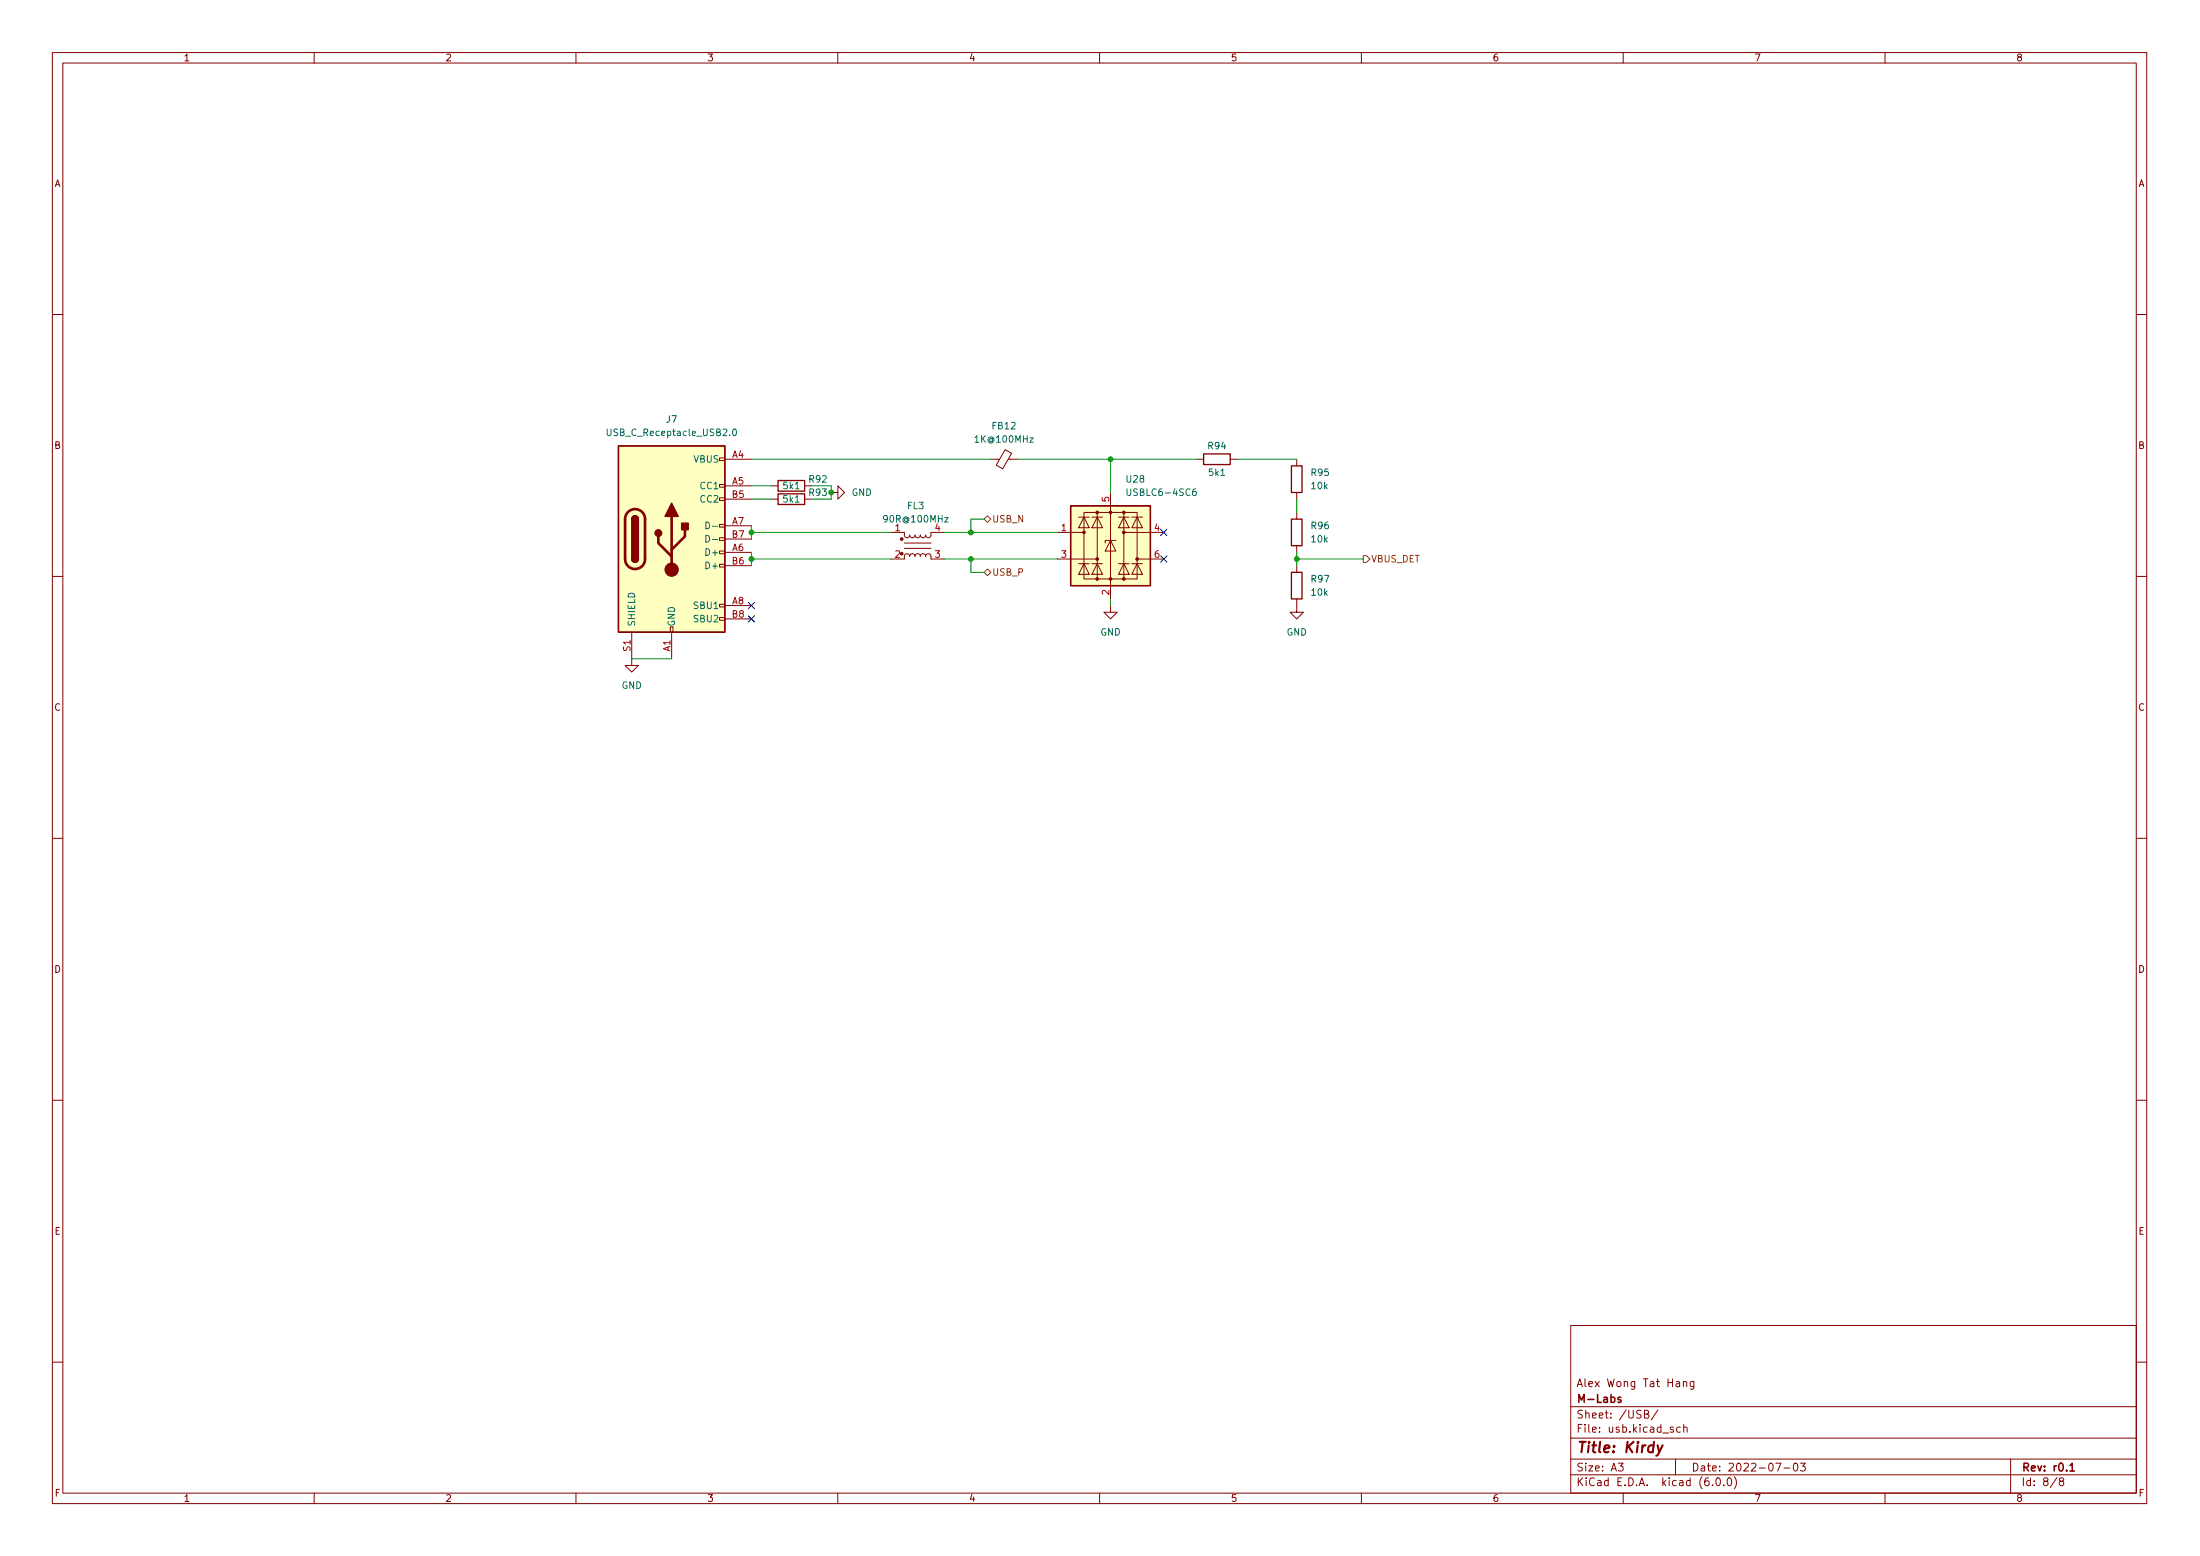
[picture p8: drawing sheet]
<svg xmlns="http://www.w3.org/2000/svg" width="420mm" height="297mm" viewBox="0 0 420 297" stroke-linecap="round" stroke-linejoin="round" font-family="sans-serif">
<g fill="none" stroke="#840000" stroke-width=".19">
<path d="M10 10h400v277h-400zM12 12h396v273h-396zM60 10v2M110 10v2M160 10v2M210 10v2M260 10v2M310 10v2M360 10v2M10 60h2M408 60h2M137.4 95h1v.5h-1z"/>
<path d="M137.4 92.5h1v.5h-1zM137.4 87.4h1v.5h-1zM138.4 87.7h5.1M138.4 95.3h5.1M138.4 92.7h5.1M147.3 95.3h1.3M147.3 92.7h1.3M153.7 95.3h1.2M153.7 92.7h1.2M158.7 94h1.3v-1.3l1.3 1.3-1.3 1.3v-1.3M189.2 87.7h1.7M192 85.8l1.2 .7-1.7 3-1.2-.7z"/>
<path d="M192.6 87.7h1.7M206 98.7h2M207 98.7l1 2h-2zM208.5 98.7h2.1M209.5 97.8h5.1v12.7h-5.1zM209.5 98.7l1.1 2h-2.1zM209.5 97.8h-2.5v12.7h2.5M212.1 94v20.3M213.6 98.7h2M214.6 97.8h2.6v12.7h-2.6M214.6 98.7l1 2h-2zM216.2 98.7h2"/>
<path d="M217.2 98.7l1 2h-2zM228.6 87.7h1.3M234.9 87.7h1.3M247.6 87.7v1.2M247.6 94v1.3M247.6 97.8v1.3M10 110h2M128 119.7h.5v1h-.5zM137.4 117.9h1v.5h-1zM137.4 115.4h1v.5h-1zM137.4 107.7h1v.5h-1zM137.4 105.2h1v.5h-1z"/>
<path d="M137.4 102.7h1v.5h-1zM137.4 100.1h1v.5h-1zM138.4 105.4h5.1M138.4 100.4h5.1M138.4 115.6h5.1M138.4 108h5.1M138.4 102.9h5.1M138.4 118.1h5.1M170.2 106.7h2.5l.1-.7 .4-.3 .4 .1 .1 .4 .2-.3 .3-.2 .4 .1 .2 .4 .2-.4 .4-.1 .2 .2 .2 .3 .1-.4 .5-.1 .3 .2 .1 .3 .2-.4 .4-.1 .4 .3v.7h2.5M170.2 101.6h2.5l.1 .8 .4 .3 .4-.2 .1-.4 .2 .4 .3 .1 .4-.1 .2-.4 .1 .4 .3 .1 .4-.1 .2-.4 .1 .4 .2 .1h.5l.2-.5 .2 .4 .4 .1 .4-.3v-.7h2.5M172.7 104.7h5.1M172.7 103.7h5.1"/>
<path d="M201.9 101.6h5.1M201.9 106.7h7.6M206 107.6h2M207 107.6l1 2h-2zM208.5 107.6h2.1M209.5 107.6l1.1 2h-2.1zM212.1 115.6v1.3h1.3l-1.3 1.2-1.3-1.2h1.3M212.1 103.2l1 2h-2zM213.1 103.2h-2v.5M213.6 107.6h2M214.6 107.6l1 2h-2zM214.6 101.6h7.6"/>
<path d="M216.2 107.6h2M217.2 107.6l1 2h-2zM217.2 106.7h5M247.6 114.3v2.6h1.3l-1.3 1.2-1.2-1.2h1.2M247.6 104.2v1.2M247.6 108v1.3M408 110h2M120.6 120.7v6.3h1.3l-1.3 1.3-1.2-1.3h1.2M128.3 120.7v5.1M10 160h2M408 160h2M10 210h2"/>
<path d="M408 210h2M300 253h108v32h-108zM10 260h2M300 278.5h108M300 274.5h108M300 268.5h108M309.1 279.3h.9l-.5 .6 .4 .1v.7l-.2 .1-.6-.1M314.1 269.9h.6l.2-.3-.2-.3-.6-.1v1.5h.5l.3-.3a.39 .39 0 0 0-.3-.5M316.6 269.1l-1.2 2M319.6 272.5l-.4-.1-.2 .2 .1 .2 .5 .2v.3h-.6M320 278.5v3M320.9 272.5l-.4-.1-.3 .3 .1 .6h.6"/>
<path d="M321.5 263.9l.2-.2 .4 .1v.9M321.5 263.7v1M321.6 272.6l.2-.2 .3 .1 .1 .9M321.6 271.9v1.5M323.5 263.7v1.2l-.3 .3-.3-.1M323.5 263.8l-.4-.1-.3 .3 .1 .6h.6M339.1 279.3h1l-.6 1.5M342.7 279.4l.2-.1a.8 .8 0 0 1 .5 .8 .8 .8 0 0 1-.5 .7 1 1 0 0 1-.2-1.4zM343.8 279.3h1l-.5 .6 .4 .1v.7l-.2 .1-.7-.1M384 278.5v6.5M408 260h2M60 285v2"/>
<path d="M110 285v2M160 285v2M210 285v2M260 285v2M300 281.5h108M310 285v2M327.1 283.5v.1M327.9 282.2l.2-.1a.8 .8 0 0 1 .5 .8 .8 .8 0 0 1-.5 .7 1 1 0 0 1-.2-1.4zM329.2 283.5v.1M330.1 282.2l.1-.1a.8 .8 0 0 1 .5 .8 .8 .8 0 0 1-.5 .7 1 1 0 0 1-.1-1.4zM331.2 281.9a1.72 1.72 0 0 1 0 2.3M340.7 280.2h1.2"/>
<path d="M360 285v2M392.9 282l-1.3 2M393.6 282.8l-.3-.3 .1-.2 .2-.2 .4 .1 .1 .2v.2l-.7 .2-.1 .2v.3l.3 .3 .4-.1 .1-.2v-.4l-.3-.1"/>
</g>
<path d="M309.5 266.8l-.3-.1-.2 .2v.2l.5 .2v.3h-.5M395.3 279.7l.5-.4v1.5M395.3 280.8h.9" fill="none" stroke="#840000" stroke-width=".3"/>
<path d="M316.6 275.9l.3 1.3M317.5 275.9l-.9 1.8-.3 .2" fill="none" stroke="#840000" stroke-width=".4"/>
<g fill="#840000" stroke="#840000" stroke-width=".19">
<circle cx="172.2" cy="102.9" r=".25"/>
<circle cx="128.3" cy="108.7" r="1.27"/>
<circle cx="207" cy="101.6" r=".25"/>
<circle cx="209.5" cy="110.5" r=".25"/>
<circle cx="209.5" cy="106.7" r=".25"/>
<circle cx="209.5" cy="97.8" r=".25"/>
<circle cx="212.1" cy="110.5" r=".25"/>
<circle cx="212.1" cy="97.8" r=".25"/>
<circle cx="214.6" cy="110.5" r=".25"/>
<circle cx="214.6" cy="101.6" r=".25"/>
<circle cx="214.6" cy="97.8" r=".25"/>
<circle cx="217.2" cy="106.7" r=".25"/>
</g>
<path d="M118.1 85.1h20.3v35.6h-20.3zM120.6 99.1a.64 .64 0 0 1 .7-.6 .64 .64 0 0 1 .6 .6M148.6 94.3h5.1v2h-5.1zM148.6 91.7h5.1v2.1h-5.1zM204.5 96.6h15.2v15.2h-15.2zM229.9 86.7h5v2h-5zM246.6 88.9h2.1v5.1h-2.1zM246.6 99.1h2.1v5.1h-2.1zM120.6 106.7a.64 .64 0 0 0 .7 .7 .64 .64 0 0 0 .6-.7M246.6 109.3h2.1v5h-2.1z" fill="none" stroke="#840000" stroke-width=".25"/>
<g fill="#ffffc2" stroke="#ffffc2" stroke-width=".19">
<path d="M118.1 85.1h20.3v35.6h-20.3z"/>
<path d="M204.5 96.6h15.2v15.2h-15.2z"/>
</g>
<path d="M119.4 99.1v7.6a1.91 1.91 0 0 0 1.9 1.9 1.91 1.91 0 0 0 1.9-1.9v-7.6M119.4 99.1a1.91 1.91 0 0 1 1.9-1.9 1.91 1.91 0 0 1 1.9 1.9M128.3 98.6v10.1M125.7 102.4v1.3l2.6 2.5M130.8 101.1v1.3l-2.5 2.5" fill="none" stroke="#840000" stroke-width=".51"/>
<g fill="#840000" stroke="#840000" stroke-width=".25">
<path d="M120.6 106.7h1.3a.64 .64 0 0 1-.6 .7 .64 .64 0 0 1-.7-.7z"/>
<path d="M120.6 99.1h1.3v7.6h-1.3z"/>
<path d="M120.8 98.6a.64 .64 0 0 1 .7-.1 .64 .64 0 0 1 .4 .6h-1.3z"/>
<path d="M128.3 96l1.2 2.6h-2.5z"/>
<path d="M130.2 99.9h1.2v1.2h-1.2z"/>
<circle cx="125.7" cy="101.8" r=".63"/>
</g>
<path d="M116 81.9v1l.2 .3 .4-.1 .1-.2v-1M134.8 99.7a.64 .64 0 0 1 .7 .6 .64 .64 0 0 1-.7 .6zM140 82l.2-.1a.68 .68 0 0 1 .5 .6 .68 .68 0 0 1-.5 .7l-.3-.5zM215.2 93.3v1l.3 .3 .3-.1 .2-.2v-1M228.4 93.3l-.4 .1a.86 .86 0 0 0 0 1.2l.4-.1 .1-.5-.3-.2h-.2l-.2 .2M134.8 102.2a.64 .64 0 0 1 .7 .6 .64 .64 0 0 1-.7 .7zM136.1 100.5h.9M136.1 103h.9" fill="none" stroke="#006464" stroke-width=".19"/>
<path d="M188 99.1l.6-.6 .6 .6-.6 .6zM188 109.3l.6-.7 .6 .7-.6 .6zM260.3 106.1h.7l.6 .6-.6 .7h-.7z" fill="none" stroke="#725600" stroke-width=".19"/>
<g fill="none" stroke="#009600" stroke-width=".19">
<path d="M143.5 95.3h3.8M143.5 92.7h3.8M143.5 87.7h45.7M154.9 92.7h3.8v2.6h-3.8M188 99.1h-2.6v2.5M194.3 87.7h34.3M212.1 87.7v6.3M236.2 87.7h11.4M247.6 95.3v2.5M143.5 106.7h26.7M143.5 101.6h26.7M143.5 100.4v2.5"/>
<path d="M143.5 105.4v2.6M180.3 106.7h21.6M180.3 101.6h21.6M185.4 106.7v2.6h2.6M212.1 114.3v1.3M247.6 106.7h12.7M247.6 105.4v2.6M120.6 125.8h7.7"/>
</g>
<path d="M142.9 117.5l1.2 1.3M142.9 115l1.2 1.2M144.1 117.5l-1.2 1.3M144.1 115l-1.2 1.2M221.6 106.1l1.3 1.2M221.6 101l1.3 1.2M222.9 106.1l-1.3 1.2M222.9 101l-1.3 1.2" fill="none" stroke="#000084" stroke-width=".19"/>
<g fill="#009600" stroke="#009600" stroke-width=".19">
<circle cx="185.4" cy="106.7" r=".46"/>
<circle cx="158.7" cy="94" r=".46"/>
<circle cx="143.5" cy="101.6" r=".46"/>
<circle cx="143.5" cy="106.7" r=".46"/>
<circle cx="212.1" cy="87.7" r=".46"/>
<circle cx="247.6" cy="106.7" r=".46"/>
<circle cx="185.4" cy="101.6" r=".46"/>
</g>
<text font-size="2.8" fill="#840000" x="301" y="277.3">Title: Kirdy</text>
<g font-size="2.1" fill="#840000">
<text x="301" y="267.8">M-Labs</text>
<text x="301" y="264.8">Alex Wong Tat Hang</text>
<text x="301" y="273.5">File: usb.kicad_sch</text>
<text x="301" y="270.8">Sheet: /USB/</text>
<text x="301" y="280.9">Size: A3</text>
<text x="323" y="280.9">Date: 2022-07-03</text>
<text x="386" y="280.9">Rev: r0.1</text>
<text x="301" y="283.7">KiCad E.D.A. kicad (6.0.0)</text>
<text x="386" y="283.7">Id: 8/8</text>
</g>
<g font-size="1.8" fill="#840000">
<text x="35" y="11.7">1</text>
<text x="85" y="11.7">2</text>
<text x="135" y="11.7">3</text>
<text x="185" y="11.7">4</text>
<text x="235" y="11.7">5</text>
<text x="285" y="11.7">6</text>
<text x="335" y="11.7">7</text>
<text x="385" y="11.7">8</text>
<text x="10.3" y="35.7">A</text>
<text x="408.3" y="35.7">A</text>
<text x="10.3" y="85.7">B</text>
<text x="408.3" y="85.7">B</text>
<text x="10.3" y="135.7">C</text>
<text x="408.3" y="135.7">C</text>
<text x="10.3" y="185.7">D</text>
<text x="408.3" y="185.7">D</text>
<text x="10.4" y="235.7">E</text>
<text x="408.4" y="235.7">E</text>
<text x="10.4" y="285.7">F</text>
<text x="35" y="286.7">1</text>
<text x="85" y="286.7">2</text>
<text x="135" y="286.7">3</text>
<text x="185" y="286.7">4</text>
<text x="235" y="286.7">5</text>
<text x="285" y="286.7">6</text>
<text x="335" y="286.7">7</text>
<text x="385" y="286.7">8</text>
<text x="408.4" y="285.7">F</text>
</g>
<g font-size="1.8" fill="#006464">
<text x="116.5" y="83.2">USB_C_Receptacle_USB2.0</text>
<text x="127.3" y="80.7">J7</text>
<text x="189.6" y="82">FB12</text>
<text x="132.5" y="88.3">VBUS</text>
<text x="186.4" y="84.5">1K@100MHz</text>
<text x="230.8" y="85.8">R94</text>
<text x="133.9" y="93.4">CC1</text>
<text x="133.9" y="95.9">CC2</text>
<text x="149.7" y="95.9">5k1</text>
<text x="149.7" y="93.4">5k1</text>
<text x="154.6" y="94.7">R93</text>
<text x="154.6" y="92.1">R92</text>
<text x="162.6" y="94.7">GND</text>
<text x="215.2" y="92.1">U28</text>
<text x="215.8" y="94.7">USBLC6-4SC6</text>
<text x="230.9" y="90.8">5k1</text>
<text x="250.5" y="90.8">R95</text>
<text x="250.5" y="93.4">10k</text>
<text x="169.1" y="99.7">90R@100MHz</text>
<text x="173.3" y="97.2">FL3</text>
<text x="250.5" y="101">R96</text>
<text x="135.1" y="106.1">D+</text>
<text x="250.5" y="103.5">10k</text>
<text x="135.1" y="108.6">D+</text>
<text x="250.5" y="111.2">R97</text>
<text x="250.5" y="113.7">10k</text>
<text x="121.3" y="119.7" transform="rotate(-90 121.3 119.7)">SHIELD</text>
<text x="128.9" y="119.7" transform="rotate(-90 128.9 119.7)">GND</text>
<text x="132.7" y="116.2">SBU1</text>
<text x="132.7" y="118.8">SBU2</text>
<text x="210.1" y="121.3">GND</text>
<text x="245.7" y="121.3">GND</text>
<text x="118.7" y="131.5">GND</text>
</g>
<g font-size="1.8" fill="#a90000">
<text x="139.8" y="87.4">A4</text>
<text x="139.8" y="92.5">A5</text>
<text x="139.8" y="95">B5</text>
<text x="211.8" y="95.8" transform="rotate(-90 211.8 95.8)">5</text>
<text x="139.8" y="100.1">A7</text>
<text x="171" y="101.4">1</text>
<text x="178.6" y="101.4">4</text>
<text x="202.7" y="101.4">1</text>
<text x="220.5" y="101.4">4</text>
<text x="139.8" y="105.2">A6</text>
<text x="139.8" y="107.7">B6</text>
<text x="139.8" y="102.7">B7</text>
<text x="171" y="106.5">2</text>
<text x="178.6" y="106.5">3</text>
<text x="202.7" y="106.5">3</text>
<text x="220.5" y="106.5">6</text>
<text x="211.8" y="113.6" transform="rotate(-90 211.8 113.6)">2</text>
<text x="139.8" y="115.4">A8</text>
<text x="139.8" y="117.9">B8</text>
<text x="120.4" y="124.3" transform="rotate(-90 120.4 124.3)">S1</text>
<text x="128" y="124.4" transform="rotate(-90 128 124.4)">A1</text>
</g>
<g font-size="1.8" fill="#725600">
<text x="189.4" y="99.7">USB_N</text>
<text x="261.8" y="107.4">VBUS_DET</text>
<text x="189.4" y="109.9">USB_P</text>
</g>
</svg>
